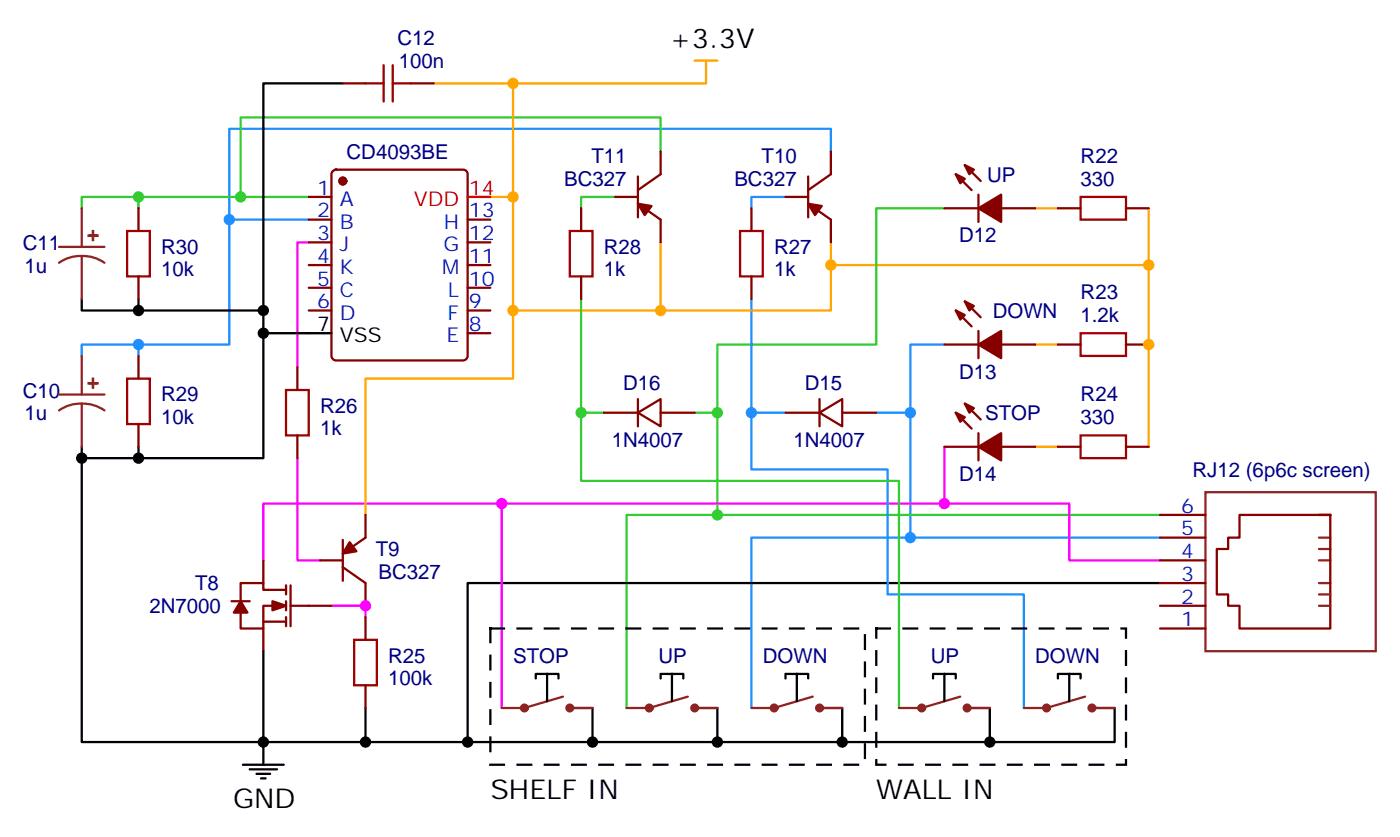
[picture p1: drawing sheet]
<svg xmlns="http://www.w3.org/2000/svg" width="218mm" height="130mm" viewBox="0 0 218 130" stroke-linecap="round" stroke-linejoin="round" font-family="sans-serif">
<path d="M79.7 12.9v17.7h-3.5M107.9 9.4h3.6M109.7 9.4v3.5h-42.3M79.7 30.6v17.6M102.7 37.6v10.6h26.4v-10.6M160.9 32.3h3.5M178.5 32.3v8.9h-49.4M102.7 48.2h-23v10.6h-22.9v21.2M160.9 53.5h3.5M178.5 41.2v28.2M160.9 69.4h3.5" fill="none" stroke="#ffa600" stroke-width=".35"/>
<path d="M48 30.6h-35.3v1.7M95.6 30.6h-5.3v1.7M102.7 23.5v-5.3h-65.3v12.4M146.8 32.3h-10.6v21.2h-24.7v10.6M90.3 46.5v17.6h3.5M90.3 64.1v10.6h49.4v35.3M107.9 64.1h3.6v15.9M180.3 80h-82.9v30" fill="none" stroke="#3c3" stroke-width=".35"/>
<path d="M35.6 34.1h12.4M122.1 30.6h-5.3v1.7M129.1 23.5v-3.5h-93.5v33.5h-22.9v1.8M21.5 53.5v1.8M116.8 46.5v17.6h5.3M146.8 53.5h-5.3v10.6M116.8 64.1v8.8h21.1v19.4h21.2v17.7M136.2 64.1h5.3v19.4M180.3 83.5h-63.5v26.5" fill="none" stroke="#1f8fff" stroke-width=".35"/>
<g fill="none" stroke="#a10000" stroke-width=".35">
<path d="M56.8 12.9h2.8M59.6 10.1v5.7M61 10.1v5.7M61 12.9h2.9M19.8 35.9h3.5v7h-3.5zM88.5 35.9h3.6v7h-3.6zM115 35.9h3.5v7h-3.5zM167.9 30.6h7.1v3.5h-7.1zM19.8 58.8h3.5v7.1h-3.5zM167.9 51.8h7.1v3.5h-7.1zM44.4 60.6h3.6v7h-3.6zM167.9 67.6h7.1v3.6h-7.1z"/>
<path d="M55 99.4h3.6v7h-3.6z"/>
</g>
<g fill="none" stroke="#870000" stroke-width=".35">
<path d="M53.3 12.9h3.5M63.9 12.9h3.5M21.5 32.3v3.6M48 30.6h3.5M48 34.1h3.5M48 37.6h3.5M51.7 26.6l.5-.2h19.8a.71 .71 0 0 1 .7 .7v28.2a.76 .76 0 0 1-.7 .7h-19.8a.76 .76 0 0 1-.7-.7v-28.2zM72.7 34.1h3.5M72.7 37.6h3.5M90.3 32.3v3.6M95.6 30.6h3.5M99.1 27.4v6.4"/>
<path d="M99.1 31.6l3.6 2.5v3.5M102.7 23.5v3.6l-3.6 2.4M116.8 32.3v3.6M122.1 30.6h3.5M125.6 27.4v6.4M125.6 31.6l3.5 2.5v3.5M129.1 23.5v3.6l-3.5 2.4M146.8 32.3h5.2M148.5 27.1l2.5 2.4M149.9 25.6l2.5 2.5M152 30.2v4.3M155.6 32.3h5.3"/>
<path d="M164.4 32.3h3.5M175 32.3h3.5M21.5 42.9v3.6M21.5 55.3v3.5M46.2 57v3.6M48 41.2h3.5M48 44.7h3.5M48 48.2h3.5M72.7 41.2h3.5M72.7 44.7h3.5M72.7 48.2h3.5M72.7 51.8h3.5"/>
<path d="M90.3 42.9v3.6M116.8 42.9v3.6M146.8 53.5h5.2M148.5 48.2l2.5 2.5M149.9 46.8l2.5 2.5M152 51.4v4.2M155.6 53.5h5.3M164.4 53.5h3.5M175 53.5h3.5M21.5 65.9v3.5M46.2 67.6v3.6M56.8 80v3.5l-3.5 2.5"/>
<path d="M93.8 64.1h5.3M99.1 64.1l3.6-2.1v4.2zM99.1 62v4.2M102.7 64.1h5.2M122.1 64.1h5.3M127.4 64.1l3.5-2.1v4.2zM127.4 62v4.2M130.9 64.1h5.3M146.8 69.4h5.2M148.5 64.1l2.5 2.5M149.9 62.7l2.5 2.5M152 67.3v4.2"/>
<path d="M155.6 69.4h5.3M164.4 69.4h3.5M175 69.4h3.5M180.3 80h7M205 80h1.7h-14.1v3.5h-1.7v1.8h-1.8v7h1.8v1.8h1.7v3.5h14.1v-17.6M36 93.4h2.8M40.9 96.6h3.5M40.9 87v3.6M40.9 97.6v3.5M44.4 91.6h-3.5v-1h-3.5v2.8M44.4 94.1h-3.5v3.5h-3.5v-2.5M44.4 90.9v1.4"/>
<path d="M44.4 93.4v1.4M44.4 95.8v1.5M45.2 90.9v6.4M45.2 94.1h6.3M49.7 87h3.6M53.3 88.1l3.5 2.5v3.5M53.3 83.9v6.3M56.8 95.8v3.6M180.3 94.1h7M180.3 87h7M180.3 97.6h7M180.3 90.6h7"/>
<path d="M180.3 83.5h7M56.8 106.4v3.6"/>
</g>
<g fill="#870000" stroke="#870000" stroke-width=".35">
<path d="M152 32.3l3.6-2.1v4.3z"/>
<path d="M149.9 25.6l1.4 .8-.7 .7z"/>
<path d="M148.5 27.1l1.4 .7-.7 .7z"/>
<path d="M152 53.5l3.6-2.1v4.2z"/>
<path d="M149.9 46.8l1.4 .7-.7 .7z"/>
<path d="M148.5 48.2l1.4 .7-.7 .7z"/>
<path d="M152 69.4l3.6-2.1v4.2z"/>
<path d="M149.9 62.7l1.4 .7-.7 .7z"/>
<path d="M148.5 64.1l1.4 .7-.7 .7z"/>
<path d="M42.3 93.4l2.1 .7-2.1 .7z"/>
<path d="M37.4 93.4l1.1 1.7h-2.2z"/>
<path d="M54.3 84.2l1.1 1.4-2.1 .4z"/>
<path d="M125.6 31.6l2.1 .4-1.1 1.4z"/>
<path d="M99.1 31.6l2.1 .4-1 1.4z"/>
<circle cx="53.3" cy="28.1" r=".53"/>
</g>
<path d="M21.5 30.6v1.7" fill="none" stroke="#008700" stroke-width=".35"/>
<g fill="none" stroke="#000" stroke-width=".35">
<path d="M53.3 12.9h-12.4v58.3h-28.2v44.1h28.2v-14.2M12.7 46.5v1.7h28.2M21.5 46.5v1.7M40.9 51.8h10.6M12.7 69.4v1.8M21.5 69.4v1.8M180.3 90.6h-107.6v24.7h-15.9M37.7 118.8h6.4M38.8 119.5h4.2M56.8 110v5.3h-15.9v3.5M85 104.7h-1.7v.7M85 104.7v4.2"/>
<path d="M85 104.7h1.8v.7M92.1 110v5.3h-19.4M104.4 104.7h-1.7v.7M104.4 104.7v4.2M104.4 104.7h1.8v.7M111.5 110v5.3h-19.4M123.8 104.7h-1.7v.7M123.8 104.7v4.2M123.8 104.7h1.8v.7M130.9 110v5.3h-19.4M146.8 104.7h-1.8v.7M146.8 104.7v4.2"/>
<path d="M146.8 104.7h1.7v.7M153.8 110v5.3h-22.9M166.2 104.7h-1.8v.7M166.2 104.7v4.2M166.2 104.7h1.7v.7M173.2 110v5.3h-19.4M39.9 120.2h2.1M40.6 120.9h.7"/>
</g>
<path d="M48 37.6h-1.8v19.4M46.2 71.2v15.8h3.5M78 78.2v31.8M146.8 78.2h19.4v8.8h14.1M146.8 69.4v8.8h-105.9v8.8M51.5 94.1h5.3v1.7" fill="none" stroke="#f0f" stroke-width=".35"/>
<g fill="none" stroke="#8c2424" stroke-width=".35">
<path d="M9.2 38.3h7M12.7 39.8a5.7 5.7 0 0 0-3.5 1M12.7 39.8a5.8 5.8 0 0 1 3.5 1M12.7 32.3v6M12.7 39.8v6.7M12.7 55.3v6M9.2 61.3h7M12.7 62.7a5.7 5.7 0 0 0-3.5 1M12.7 62.7a5.8 5.8 0 0 1 3.5 1M12.7 62.7v6.7M187.3 76.4h26.5v24.7h-26.5zM205 83.5h1.7"/>
<path d="M205 85.3h1.7M205 87h1.7M205 90.6h1.7M205 92.3h1.7M205 94.1h1.7M87.5 108.2l-6 1.8h-3.5M88.5 110h3.6M106.9 108.2l-6 1.8h-3.5M107.9 110h3.6M126.3 108.2l-6 1.8h-3.5M127.4 110h3.5M149.2 108.2l-6 1.8h-3.5"/>
<path d="M150.3 110h3.5M168.6 108.2l-6 1.8h-3.5M169.7 110h3.5"/>
</g>
<g fill="#8c2424" stroke="#8c2424" stroke-width=".35">
<path d="M13.8 59.5h1.4z"/>
<path d="M14.4 58.8l.1 1.4z"/>
<path d="M13.8 36.6h1.4z"/>
<path d="M14.4 35.9l.1 1.4z"/>
</g>
<path d="M72.7 30.6h3.5" fill="none" stroke="#f00" stroke-width=".35"/>
<path d="M76.2 97.6h58.2v21.2h-58.2zM136.2 97.6h38.8v21.2h-38.8z" fill="none" stroke="#000" stroke-width=".35" stroke-dasharray="2.1 2.1"/>
<g fill="none" stroke="#8c2424" stroke-width=".71">
<circle cx="81.5" cy="110" r=".35"/>
<circle cx="88.5" cy="110" r=".35"/>
<circle cx="100.9" cy="110" r=".35"/>
<circle cx="108" cy="110" r=".35"/>
<circle cx="120.3" cy="110" r=".35"/>
<circle cx="127.4" cy="110" r=".35"/>
<circle cx="143.2" cy="110" r=".35"/>
<circle cx="150.3" cy="110" r=".35"/>
<circle cx="162.6" cy="110" r=".35"/>
<circle cx="169.7" cy="110" r=".35"/>
</g>
<g fill="#ffa600">
<circle cx="178.5" cy="53.5" r=".88"/>
<circle cx="178.5" cy="41.2" r=".88"/>
<circle cx="129.1" cy="41.2" r=".88"/>
</g>
<circle cx="141.5" cy="64.1" r=".88" fill="#1f8fff"/>
<circle cx="146.8" cy="78.2" r=".88" fill="#f0f"/>
<circle cx="21.5" cy="30.6" r=".88" fill="#3c3"/>
<g fill="#000">
<circle cx="21.5" cy="48.2" r=".88"/>
<circle cx="40.9" cy="48.2" r=".88"/>
<circle cx="12.7" cy="71.2" r=".88"/>
<circle cx="21.5" cy="71.2" r=".88"/>
</g>
<g fill="#1f8fff">
<circle cx="21.5" cy="53.5" r=".88"/>
<circle cx="35.6" cy="34.1" r=".88"/>
<circle cx="141.5" cy="83.5" r=".88"/>
</g>
<circle cx="56.8" cy="94.1" r=".88" fill="#f0f"/>
<g fill="#ffa600">
<circle cx="79.7" cy="48.2" r=".88"/>
<circle cx="79.7" cy="30.6" r=".88"/>
<circle cx="102.7" cy="48.2" r=".88"/>
</g>
<circle cx="40.9" cy="51.8" r=".88" fill="#000"/>
<circle cx="37.4" cy="30.6" r=".88" fill="#3c3"/>
<circle cx="79.7" cy="12.9" r=".88" fill="#ffa600"/>
<g fill="#000">
<circle cx="40.9" cy="115.3" r=".88"/>
<circle cx="56.8" cy="115.3" r=".88"/>
<circle cx="130.9" cy="115.3" r=".88"/>
</g>
<circle cx="116.8" cy="64.1" r=".88" fill="#1f8fff"/>
<g fill="#000">
<circle cx="72.7" cy="115.3" r=".88"/>
<circle cx="92.1" cy="115.3" r=".88"/>
<circle cx="111.5" cy="115.3" r=".88"/>
<circle cx="153.8" cy="115.3" r=".88"/>
</g>
<g fill="#3c3">
<circle cx="111.5" cy="80" r=".88"/>
<circle cx="111.5" cy="64.1" r=".88"/>
<circle cx="90.3" cy="64.1" r=".88"/>
</g>
<circle cx="78" cy="78.2" r=".88" fill="#f0f"/>
<g font-size="4.2">
<text x="104" y="7.4">+3.3V</text>
<text x="36.2" y="125.6">GND</text>
<text x="76.2" y="124.1">SHELF IN</text>
<text x="136.2" y="124.1">WALL IN</text>
</g>
<g font-size="3.2" fill="#000080">
<text x="61.8" y="7.1">C12</text>
<text x="62" y="10.6">100n</text>
<text x="53.9" y="24.7">CD4093BE</text>
<text x="87.7" y="28.8">BC327</text>
<text x="91.9" y="25.3">T11</text>
<text x="114.1" y="28.8">BC327</text>
<text x="118.4" y="25.3">T10</text>
<text x="153.4" y="28.2">UP</text>
<text x="167.9" y="28.8">330</text>
<text x="167.9" y="25.3">R22</text>
<text x="3.5" y="38.8">C11</text>
<text x="25" y="39.4">R30</text>
<text x="93.8" y="39.4">R28</text>
<text x="120.3" y="39.4">R27</text>
<text x="149" y="37.6">D12</text>
<text x="3.8" y="42.3">1u</text>
<text x="25" y="42.9">10k</text>
<text x="93.8" y="42.9">1k</text>
<text x="120.3" y="42.9">1k</text>
<text x="167.9" y="46.5">R23</text>
<text x="154.3" y="49.4">DOWN</text>
<text x="167.9" y="50">1.2k</text>
<text x="149" y="58.8">D13</text>
<text x="3.5" y="61.7">C10</text>
<text x="3.8" y="65.3">1u</text>
<text x="25" y="65.9">10k</text>
<text x="25" y="62.3">R29</text>
<text x="49.7" y="64.1">R26</text>
<text x="96.8" y="60.6">D16</text>
<text x="125.1" y="60.6">D15</text>
<text x="153.1" y="65.2">STOP</text>
<text x="167.9" y="65.9">330</text>
<text x="167.9" y="62.3">R24</text>
<text x="49.7" y="67.6">1k</text>
<text x="95.1" y="69.4">1N4007</text>
<text x="123.3" y="69.4">1N4007</text>
<text x="149" y="74.7">D14</text>
<text x="185.3" y="74.1">RJ12 (6p6c screen)</text>
<text x="58.4" y="86.4">T9</text>
<text x="58.8" y="89.9">BC327</text>
<text x="23.2" y="95.2">2N7000</text>
<text x="30.3" y="91.7">T8</text>
<text x="60.3" y="106.4">100k</text>
<text x="60.3" y="102.9">R25</text>
<text x="79.7" y="102.9">STOP</text>
<text x="102.3" y="102.9">UP</text>
<text x="118.5" y="102.9">DOWN</text>
<text x="144.6" y="102.9">UP</text>
<text x="160.9" y="102.9">DOWN</text>
</g>
<g font-size="3.2" fill="#00f">
<text x="49.3" y="30.2">1</text>
<text x="49.3" y="33.8">2</text>
<text x="52.8" y="32">A</text>
<text x="52.8" y="35.5">B</text>
<text x="69" y="35.5">H</text>
<text x="72.8" y="33.8">13</text>
<text x="49.3" y="37.3">3</text>
<text x="49.3" y="40.8">4</text>
<text x="52.8" y="39.1">J</text>
<text x="68.9" y="39.1">G</text>
<text x="72.8" y="40.8">11</text>
<text x="72.8" y="37.3">12</text>
<text x="49.3" y="44.3">5</text>
<text x="49.3" y="47.9">6</text>
<text x="52.8" y="42.6">K</text>
<text x="52.8" y="46.1">C</text>
<text x="68.7" y="42.6">M</text>
<text x="69.6" y="46.1">L</text>
<text x="72.8" y="47.9">9</text>
<text x="72.8" y="44.3">10</text>
<text x="52.8" y="49.6">D</text>
<text x="69.4" y="53.2">E</text>
<text x="69.5" y="49.6">F</text>
<text x="72.8" y="51.4">8</text>
<text x="183.5" y="83.1">5</text>
<text x="183.5" y="79.6">6</text>
<text x="183.5" y="86.7">4</text>
<text x="183.5" y="93.7">2</text>
<text x="183.5" y="90.2">3</text>
<text x="183.5" y="97.3">1</text>
</g>
<g font-size="3.2" fill="#f00">
<text x="64.3" y="32">VDD</text>
<text x="72.8" y="30.2">14</text>
</g>
<g font-size="3.2">
<text x="49.3" y="51.4">7</text>
<text x="52.8" y="53.2">VSS</text>
</g>
</svg>
